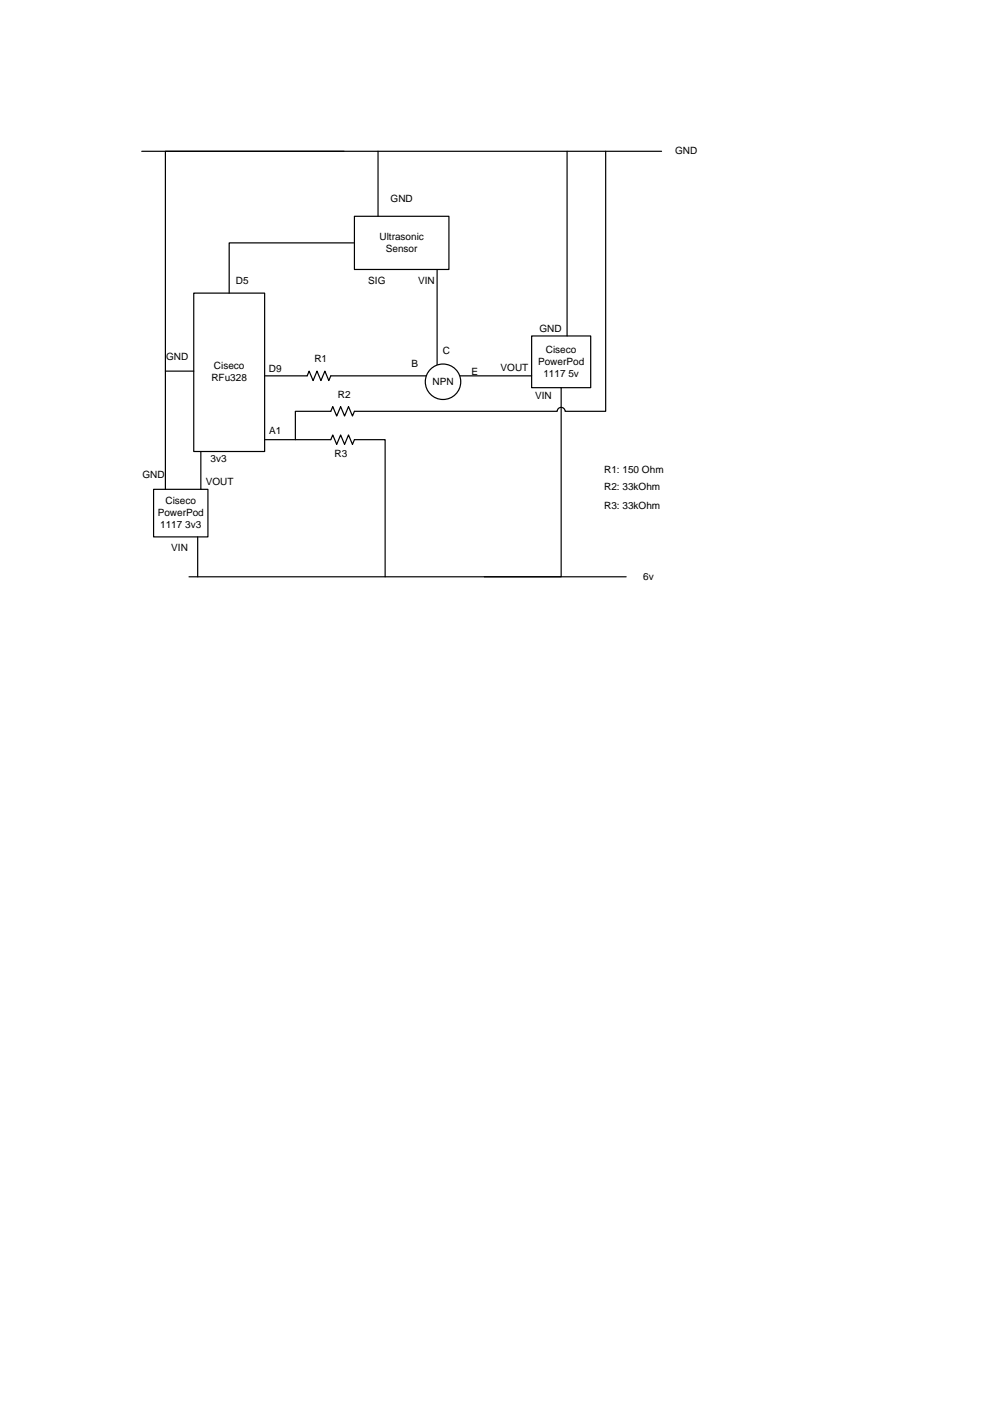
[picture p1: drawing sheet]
<svg xmlns="http://www.w3.org/2000/svg" width="210mm" height="297mm" viewBox="0 0 210 297" stroke-linecap="round" stroke-linejoin="round" font-family="sans-serif">
<path d="M41 62h15v33.5h-15z" fill="none" stroke="#000" stroke-width=".25"/>
<path d="M75 45.7h20v11.3h-20z" fill-rule="evenodd" fill="#fff"/>
<path d="M75 45.7h20v11.3h-20z" fill="none" stroke="#000" stroke-width=".25"/>
<path d="M32.5 103.5h11.5v10.1h-11.5z" fill-rule="evenodd" fill="#fff"/>
<path d="M32.5 103.5h11.5v10.1h-11.5z" fill="none" stroke="#000" stroke-width=".25"/>
<path d="M112.5 71.1h12.5v10.9h-12.5z" fill-rule="evenodd" fill="#fff"/>
<path d="M30 32h110M92.5 57v20.2M112.5 71.1h12.5v10.9h-12.5zM118.7 82v40h-16.2M41.8 113.6v8.4M40 122h92.5" fill="none" stroke="#000" stroke-width=".25"/>
<circle cx="93.8" cy="80.8" r="3.8" fill="#fff"/>
<g fill="none" stroke="#000" stroke-width=".25">
<path d="M72.8 32h-37.8v71.5M80 32v13.8M120 32v39.1M128.2 32v55h-8.6a.83 .83 0 0 0-.8-.8 .83 .83 0 0 0-.9 .8h-42.9l-.4 1-.8-2-.9 2-.8-2-.8 2-.9-2-.4 1h-7.5v6M75 51.4h-26.5v10.6M35 78.5h6M56 79.5h9l.4-1 .9 2 .8-2 .8 2 .8-2 .9 2 .4-1h20.2M97.3 79.5h15.2M42.5 95.5v8M56 93h14l.4-1 .9 2 .8-2 .8 2 .9-2 .8 2 .4-1h6.5v29"/>
<circle cx="93.8" cy="80.8" r="3.8"/>
</g>
<g font-size="2.1">
<text x="142.9" y="32.6">GND</text>
<text x="82.6" y="42.6">GND</text>
<text x="80.3" y="50.7">Ultrasonic</text>
<text x="81.6" y="53.3">Sensor</text>
<text x="49.9" y="60.1">D5</text>
<text x="77.9" y="60.1">SIG</text>
<text x="88.5" y="60.1">VIN</text>
<text x="114.1" y="70.1">GND</text>
<text x="35.1" y="76.1">GND</text>
<text x="66.5" y="76.6">R1</text>
<text x="87" y="77.6">B</text>
<text x="93.7" y="74.9">C</text>
<text x="113.9" y="77.2">PowerPod</text>
<text x="115.5" y="74.6">Ciseco</text>
<text x="44.7" y="80.7">RFu328</text>
<text x="45.3" y="78.1">Ciseco</text>
<text x="56.9" y="78.6">D9</text>
<text x="91.5" y="81.4">NPN</text>
<text x="99.8" y="79.4">E</text>
<text x="105.9" y="78.4">VOUT</text>
<text x="115" y="79.7">1117</text>
<text x="120.3" y="79.7">5v</text>
<text x="71.5" y="84.1">R2</text>
<text x="113.2" y="84.4">VIN</text>
<text x="57" y="91.9">A1</text>
<text x="30.1" y="101.1">GND</text>
<text x="44.5" y="97.6">3v3</text>
<text x="70.8" y="96.6">R3</text>
<text x="127.9" y="100.1">R1: 150 Ohm</text>
<text x="35" y="106.6">Ciseco</text>
<text x="43.6" y="102.6">VOUT</text>
<text x="127.9" y="103.6">R2: 33kOhm</text>
<text x="127.9" y="107.6">R3: 33kOhm</text>
<text x="33.4" y="109.2">PowerPod</text>
<text x="33.9" y="111.7">1117</text>
<text x="39.2" y="111.7">3v3</text>
<text x="36.2" y="116.6">VIN</text>
<text x="136.1" y="122.6">6v</text>
</g>
</svg>
